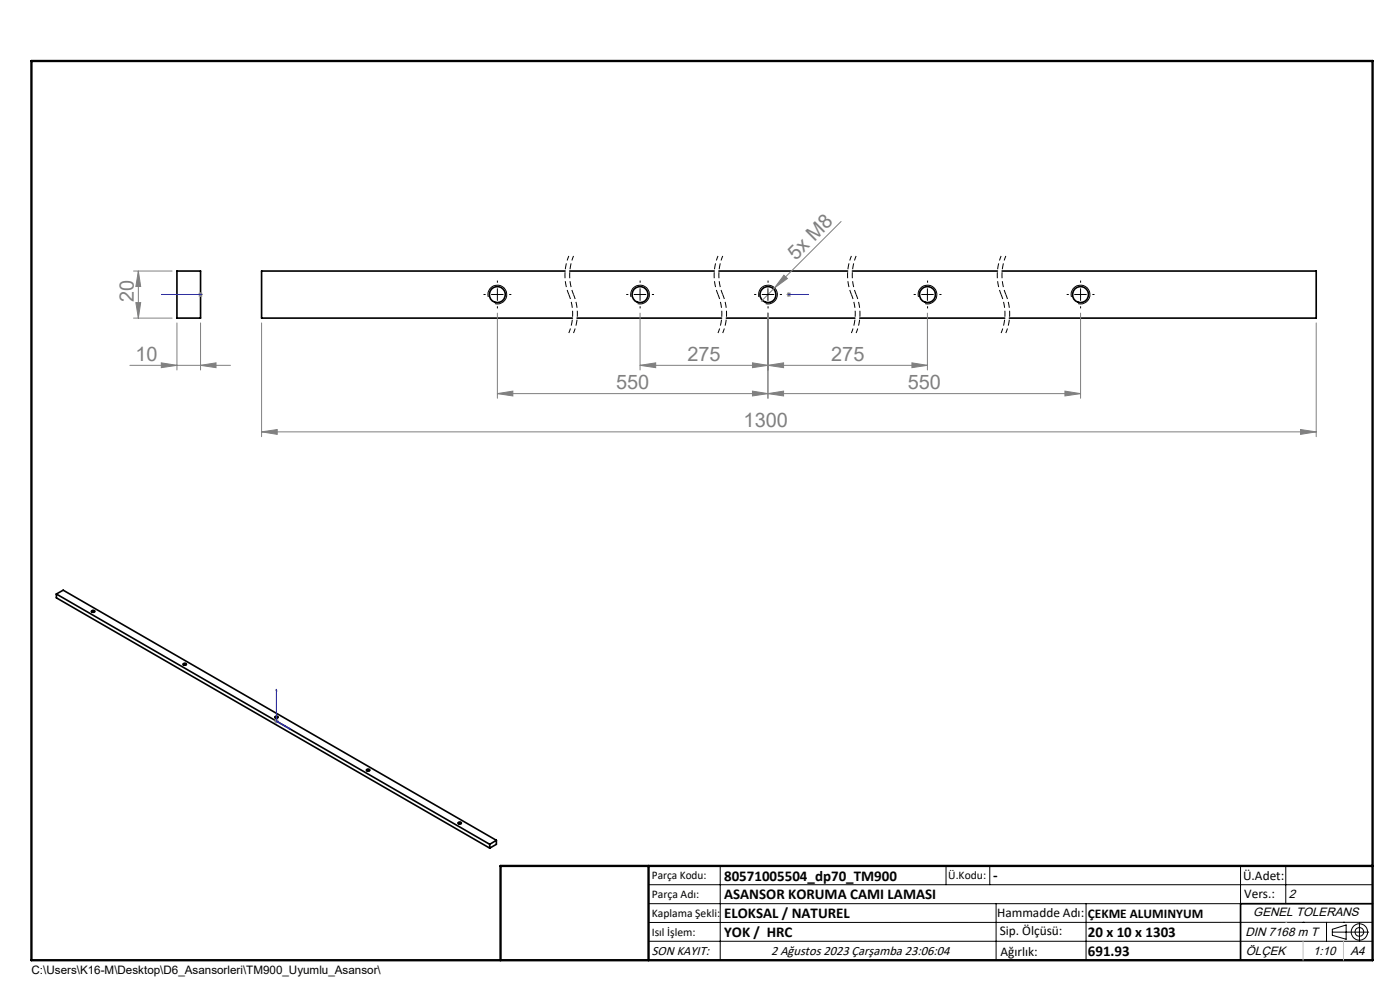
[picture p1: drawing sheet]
<svg xmlns="http://www.w3.org/2000/svg" width="297mm" height="210mm" viewBox="0 0 297 210" stroke-linecap="round" stroke-linejoin="round" font-family="sans-serif">
<g fill="none" stroke="#000" stroke-width=".35">
<path d="M37.5 57.5h5v10h-5zM119.9 57.5h-64.4v10h65.9M120.9 57.5h30.6M152.5 57.5h27.3M180.8 57.5h30.8M212.6 57.5h66.6v10h-65.1M122.4 67.5h30.7M154.1 67.5h27.3M182.4 67.5h30.7M12 126l1.4-.8 91.9 53.1M12 126l91.9 53.1M12 126v.8l91.9 53.1"/>
<path d="M19.4 129.6h.1a.34 .34 0 0 1 .3-.1 .34 .34 0 0 1 .3 .2 .39 .39 0 0 1-.7-.1zM39 140.7a.27 .27 0 0 1 .3 0 .27 .27 0 0 1 .1 .3 .27 .27 0 0 1-.4 .2 .27 .27 0 0 1 0-.5zM58.3 152a.3 .3 0 0 1 .4-.1 .3 .3 0 0 1 .2 .4 .32 .32 0 0 1-.3 .1 .32 .32 0 0 1-.3-.4zM77.8 163.3l.1-.1a.29 .29 0 0 1 .3-.1 .29 .29 0 0 1 .2 .4 .33 .33 0 0 1-.4 .1 .33 .33 0 0 1-.2-.3zM97.2 174.5l.4-.1a.2 .2 0 0 1 .3 .2 .2 .2 0 0 1-.3 .2l-.4-.1zM103.9 179.1v.8M105.3 178.3l-1.4 .8M105.3 178.3v.8l-1.4 .8M291.2 191.7h-28v12"/>
<circle cx="105.5" cy="62.5" r="1.7"/>
<circle cx="135.8" cy="62.5" r="1.7"/>
<circle cx="162.9" cy="62.5" r="1.7"/>
<circle cx="196.7" cy="62.5" r="1.7"/>
<circle cx="229.2" cy="62.5" r="1.7"/>
</g>
<g fill="none" stroke="#000" stroke-width=".21" stroke-dasharray="1.3 .6" stroke-dashoffset=".2" stroke-linecap="butt">
<path d="M120.7 54.3a10.6 10.6 0 0 0 0 8.2M121.7 54.3a10.6 10.6 0 0 0 0 8.2M152.3 54.3a10.6 10.6 0 0 0 0 8.2M153.3 54.3a10.6 10.6 0 0 0 0 8.2M180.6 54.3a10.6 10.6 0 0 0 0 8.2M181.6 54.3a10.6 10.6 0 0 0 0 8.2M212.4 54.3a10.6 10.6 0 0 0 0 8.2M213.4 54.3a10.6 10.6 0 0 0 0 8.2M120.7 62.5a10.6 10.6 0 0 1 0 8.1M121.7 62.5a10.6 10.6 0 0 1 0 8.1M152.3 62.5a10.6 10.6 0 0 1 0 8.1M153.3 62.5a10.6 10.6 0 0 1 0 8.1"/>
<path d="M180.6 62.5a10.6 10.6 0 0 1 0 8.1M181.6 62.5a10.6 10.6 0 0 1 0 8.1M212.4 62.5a10.6 10.6 0 0 1 0 8.1M213.4 62.5a10.6 10.6 0 0 1 0 8.1"/>
</g>
<g fill="none" stroke="#000" stroke-width=".21">
<path d="M103.6 63a2 2 0 0 1 1.7-2.5 2 2 0 0 1 2.2 2.2 2 2 0 0 1-2.5 1.7M104.2 62.5h2.6M105.5 61.2v2.5M133.8 63a2 2 0 0 1 1.8-2.5 2 2 0 0 1 2.2 2.2 2 2 0 0 1-2.5 1.7M134.5 62.5h2.5M135.8 61.2v2.5M161 63a2 2 0 0 1 1.7-2.5 2 2 0 0 1 2.2 2.1 2 2 0 0 1-2.5 1.8M161.7 62.5h2.5M162.9 61.2v2.5M194.8 63a1.99 1.99 0 0 1 1.8-2.5 1.99 1.99 0 0 1 2.1 2.2 1.99 1.99 0 0 1-2.4 1.7M195.5 62.5h2.5M196.7 61.2v2.5"/>
<path d="M227.3 63a2 2 0 0 1 1.8-2.5 2 2 0 0 1 2.1 2.2 2 2 0 0 1-2.5 1.7M228 62.5h2.5M229.2 61.2v2.5M19.4 129.6l.2-.1a.31 .31 0 0 1 .5 0 .31 .31 0 0 1 0 .4 .31 .31 0 0 1-.5 0l-.2-.1zM38.8 140.8a.36 .36 0 0 1 .5-.2 .36 .36 0 0 1 .2 .5h-.4l-.3-.1zM58.3 152l.5-.1a.25 .25 0 0 1 .2 .4 .25 .25 0 0 1-.4 .1l-.4-.2zM77.7 163.3a.39 .39 0 0 1 .4-.2 .39 .39 0 0 1 .3 .4l-.4 .1zM97.2 174.5a.36 .36 0 0 1 .4-.2 .36 .36 0 0 1 .2 .5h-.5zM137.6 187.7h153.6M137.6 191.7h153.6M137.6 199.7h153.6M152.8 183.7v20"/>
<path d="M200.7 183.7v4M210 183.7v4M211.3 191.7v12M230.4 191.7v12M263.2 183.7v20M272.8 183.7v8M276.4 195.6h.1M281.4 195.6v4.1M282.6 197.7h7.8M282.6 197.1l3-.9v3l-3-.8zM285 195.6h.1M288.4 195.8v3.8"/>
<path d="M291.2 195.6l-153.6 .1"/>
<circle cx="288.4" cy="197.7" r="1.74"/>
<circle cx="288.4" cy="197.7" r=".93"/>
</g>
<path d="M34.2 62.5h.4h-.4M34.2 62.5h8.3M42.4 62.5h.2zM42.5 62.5h.1M167.3 62.5h.2zM167.4 62.5h.1M167.4 62.5h4.1M171.5 62.5h-.4h.4M58.6 146.1v6.9l3 1.6M58.6 146.1l.1 .4h-.1zM61.3 154.4l.3 .2h-.3z" fill="none" stroke="#00f" stroke-width=".21"/>
<g fill="none" stroke="#808080" stroke-width=".21">
<path d="M28.3 57.5h8.2M29.4 57.5l.4 3.3h-1zM29.4 57.5v10M166.3 58.4l.7 .7-2.7 2zM178.4 47l-14.1 14.1M27.6 77.5h21.3M28.3 67.5h8.2M28.8 64.2h1l-.4 3.3zM34.2 77l3.3 .5-3.3 .5zM37.5 68.5v10M42 62.5h1M42.2 62.1l.7 .8"/>
<path d="M42.5 77.5l3.3-.5v1zM42.5 68.5v10M42.5 62v1M42.9 62.1l-.7 .8M55.5 68.5v24.1M105.5 66.4v18.1M135.8 77.5l3.3-.5v1zM135.8 66.4v12.1M135.8 77.5h60.9M159.6 77l3.3 .5-3.3 .5zM162.9 77.5l3.3-.5v1zM162.9 66.4v18.1"/>
<path d="M164.3 61.1l-2.8 2.8M166.9 62.5h1M167 62.1l.7 .8M167.4 62v1M167.7 62.1l-.7 .8M193.5 77l3.2 .5-3.2 .5zM196.7 66.4v12.1M229.2 66.4v18.1M279.2 68.5v24.1M55.5 91.6l3.3-.5v1zM55.5 91.6h223.7M105.5 83.5l3.3-.5v1z"/>
<path d="M105.5 83.5h123.7M159.6 83l3.3 .5-3.3 .5zM162.9 83.5l3.3-.5v1zM225.9 83l3.3 .5-3.3 .5zM275.9 91.1l3.3 .5-3.3 .5zM58.1 153h1.1M58.3 152.6l.7 .7M58.6 152.5v.9M59 152.6l-.7 .7"/>
</g>
<g fill="none" stroke="#000" stroke-width=".21" stroke-dasharray="15.2 1.3 1.3 1.3" stroke-linecap="butt">
<path d="M105.5 60v-.5M135.8 60v-.5M162.9 60v-.5M196.8 60v-.5M229.2 60v-.5M103 62.5h-.4M105.5 65v.4M108 62.5h.5M133.3 62.5h-.5M135.8 65v.4M138.3 62.5h.4M160.4 62.5h-.4"/>
<path d="M162.9 65v.4M165.4 62.5h.5M194.3 62.5h-.5M196.8 65v.4M199.3 62.5h.4M226.7 62.5h-.4M229.2 65v.4M231.7 62.5h.5"/>
</g>
<path d="M106.2 203.7h185" fill="none" stroke="#000" stroke-width=".25"/>
<path d="M6.7 12.9h284.5v190.8h-284.5zM137.6 183.7v20M291.2 183.7h-185v20" fill="none" stroke="#000" stroke-width=".5"/>
<path d="M272.8 195.6h.1M276.4 199.7v4M285 199.7v4" fill="none" stroke="#c0c0c0" stroke-width=".21"/>
<g fill="#00f">
<path d="M171.1 62.5h.4zM167.3 62.5h.2z"/>
<path d="M42.4 62.5h.2zM34.2 62.5h.4z"/>
<path d="M61.3 154.4l.3 .2h-.3zM58.6 146.1l.1 .4h-.1z"/>
</g>
<g fill="#808080">
<path d="M166.3 58.4l.7 .7-2.7 2z"/>
<path d="M159.6 77l3.3 .5-3.3 .5zM135.8 77.5l3.3-.5v1zM159.6 83l3.3 .5-3.3 .5zM105.5 83.5l3.3-.5v1z"/>
<path d="M162.9 77.5l3.3-.5v1zM193.5 77l3.2 .5-3.2 .5zM162.9 83.5l3.3-.5v1zM225.9 83l3.3 .5-3.3 .5zM34.2 77l3.3 .5-3.3 .5zM42.5 77.5l3.3-.5v1z"/>
<path d="M55.5 91.6l3.3-.5v1zM275.9 91.1l3.3 .5-3.3 .5z"/>
<path d="M28.8 64.2h1l-.4 3.3zM29.4 57.5l.4 3.3h-1z"/>
</g>
<g font-size="4.2" fill="#808080">
<text x="168.8" y="55.3" transform="rotate(-45 168.8 55.3)">5x M8</text>
<text x="28.4" y="64" transform="rotate(-90 28.4 64)">20</text>
<text x="28.7" y="76.5">10</text>
<text x="145.8" y="76.5">275</text>
<text x="176.3" y="76.5">275</text>
<text x="130.7" y="82.5">550</text>
<text x="192.6" y="82.5">550</text>
<text x="157.8" y="90.6">1300</text>
</g>
<g font-size="3.2">
<text x="153.6" y="186.8">80571005504_dp70_TM900</text>
<text x="153.6" y="190.8">ASANSOR KORUMA CAMI LAMASI</text>
<text x="210.7" y="186.6">-</text>
<text x="153.6" y="194.8">ELOKSAL / NATUREL</text>
<text x="153.6" y="198.8">YOK / HRC</text>
<text x="230.8" y="198.7">20 x 10 x 1303</text>
<text x="230.8" y="202.8">691.93</text>
</g>
<g font-size="2.8">
<text x="263.7" y="186.7">Ü.Adet:</text>
<text x="263.9" y="190.5">Vers.:</text>
<text x="211.5" y="194.5">Hammadde Adı:</text>
<text x="230.8" y="194.7">ÇEKME ALUMINYUM</text>
<text x="138.3" y="202.6">SON KAYIT:</text>
<text x="163.6" y="202.6">2 Ağustos 2023 Çarşamba 23:06:04</text>
<text x="212.1" y="198.4">Sip. Ölçüsü:</text>
<text x="212.2" y="202.7">Ağırlık:</text>
</g>
<g font-size="2.6">
<text x="273.4" y="190.4">2</text>
<text x="265.9" y="194.4">GENEL TOLERANS</text>
<text x="264.2" y="198.5">DIN 7168 m T</text>
<text x="264.3" y="202.6">ÖLÇEK</text>
<text x="278.5" y="202.6">1:10</text>
<text x="286.5" y="202.6">A4</text>
</g>
<g font-size="2.5">
<text x="138.3" y="186.4">Parça Kodu:</text>
<text x="138.3" y="190.5">Parça Adı:</text>
<text x="201.2" y="186.5">Ü.Kodu:</text>
<text x="138.3" y="194.5">Kaplama Şekli:</text>
<text x="138.3" y="198.6">Isıl İşlem:</text>
<text x="6.7" y="206.7">C:\Users\K16-M\Desktop\D6_Asansorleri\TM900_Uyumlu_Asansor\</text>
</g>
</svg>
